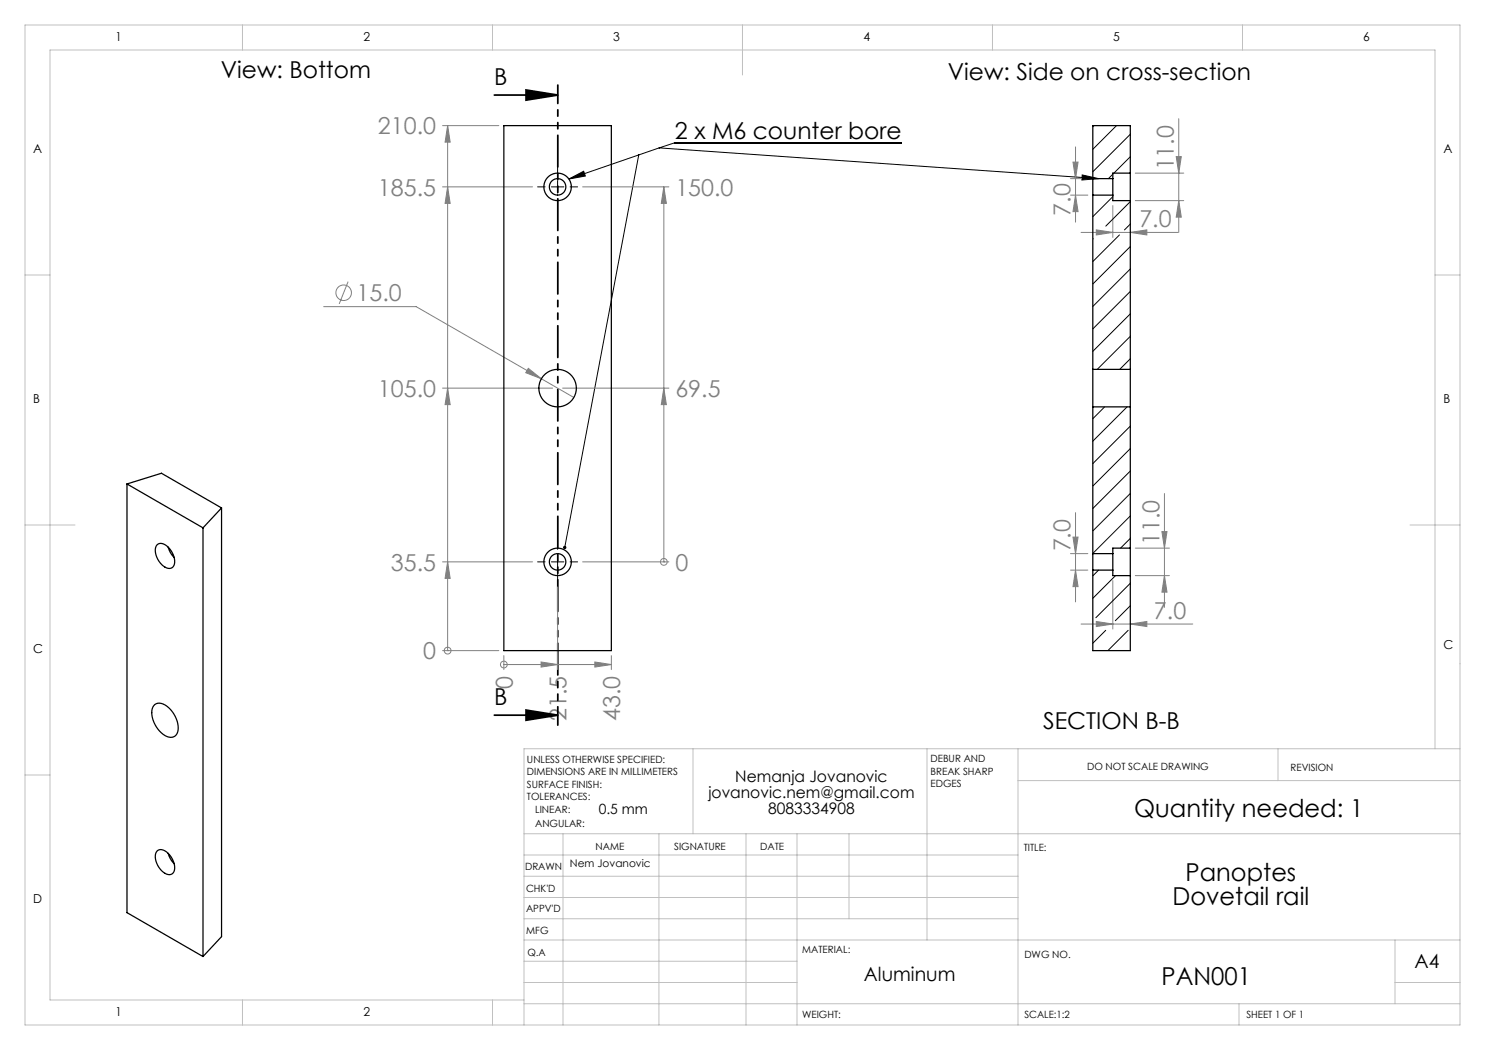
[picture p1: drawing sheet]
<svg xmlns="http://www.w3.org/2000/svg" width="297mm" height="210mm" viewBox="0 0 297 210" stroke-linecap="round" stroke-linejoin="round" font-family="sans-serif">
<g fill="none" stroke="#808080" stroke-width=".2">
<path d="M88.5 37.4h18M88.5 25.1h11.3M89.5 37.4l.5 3.3h-1zM89.5 25.1l.5 3.3h-1zM89.5 25.1v105M116.5 37.4h17.3M132.8 37.4l.5 3.3h-1zM132.8 37.4v75M214.1 39h3.5M214.1 35.7h3.5M214.6 32.4h1l-.5 3.3zM215.1 29.4v15"/>
<path d="M215.1 39l.5 3.3h-1zM227.1 34.6h9.7M235.2 31.3h1.1l-.5 3.3zM235.8 23.7v22.8M69.6 56.3l-1.8 4.5M216.2 46.5h19.4M219.3 46l3.3 .5-3.3 .5zM222.6 41.1v6.4M226.1 46.5l3.3-.5v1zM227.1 40.1h9.7M235.8 40.1l.5 3.3h-1.1zM64.7 61.3h18.5l25.1 14.5"/>
<path d="M88.5 77.6h22M89.5 77.6l.5 3.3h-1zM105.7 73.7l2.6 2.1-3.1-1.3zM108.3 75.8l6.5 3.7M112.5 77.6h21.3M132.8 77.6l.5 3.3h-1zM232.9 98.7v22.8M88.5 112.4h18M89.5 112.4l.5 3.3h-1zM111.5 117.4v16.5M116.5 112.4h17.3M132.8 112.4h.1"/>
<path d="M214.1 114h3.5M214.1 110.7h3.5M214.6 107.4h1l-.5 3.3zM215.1 102.5v17.9M215.1 114l.5 3.3h-1zM222.6 116.1v9.7M227.1 115.1h6.8M227.1 109.6h6.8M232.4 106.3h1l-.5 3.3zM232.9 115.1l.5 3.3h-1zM88.5 130.1h11.3M89.5 130.1h.1"/>
<path d="M100.8 132.9h.1M100.8 131.1v2.8M100.8 132.9h21.5M108.2 132.4l3.3 .5-3.3 .5zM119 132.4l3.3 .5-3.3 .5zM122.3 131.1v2.8M216.2 124.8h22.4M219.3 124.3l3.3 .5-3.3 .5zM226.1 124.8l3.3-.5v1z"/>
<circle cx="68.7" cy="58.5" r="1.56"/>
<circle cx="132.8" cy="112.4" r=".68"/>
<circle cx="89.5" cy="130.1" r=".68"/>
<circle cx="100.8" cy="132.9" r=".68"/>
</g>
<path d="M110.3 37.4h2.5M111.5 36.1v2.5M113.8 35.8l2.9-1.6 .4 1zM127.7 31l-14.8 78.5M131.8 29.6l-18 6.2M131.8 29.6l87.9 6.1M180.3 28.6h-45.3l-3.2 1M216.4 35l3.3 .7-3.3 .3zM110.3 112.4h2.5M111.5 111.1v2.5" fill="none" stroke="#000" stroke-width=".2"/>
<path d="M98.9 19h12.7M105.2 18l6.4 1-6.4 1zM98.9 143h12.7M105.2 142l6.4 1-6.4 1.1z" fill="none" stroke="#000" stroke-width=".35"/>
<path d="M109 37.4h-1.5M111.5 34.9v-1.5M111.5 39.9v1.5M114 37.4h1.5M109 112.4h-1.5M111.5 109.9v-1.5M111.5 114.9v1.5M114 112.4h1.5" fill="none" stroke="#000" stroke-width=".2" stroke-dasharray="15.2 1.3 1.3 1.3"/>
<path d="M111.6 145v-128" fill="none" stroke="#000" stroke-width=".35" stroke-dasharray="6.3 1.3 1.3 1.3 1.3 1.3" stroke-dashoffset="2.7"/>
<g fill="none" stroke="#c0c0c0" stroke-width=".2">
<path d="M5 5h287v200h-287zM48.5 5v5M98.5 5v5M148.5 5v10M198.5 5v5M248.5 5v5M5 55h5M287 55h5M5 105h10M282 105h10M5 155h5M138.6 149.8v17"/>
<path d="M185.4 149.8v38.2M203.6 149.8v55.2M203.6 156.1h88.4M255.6 149.8v6.3M287 149.8v-139.8h-277v190h94.8M292 149.8h-187.2v55.2M104.8 166.8h187.2M104.8 179.5h98.8M104.8 175.3h98.8M104.8 171h98.8M112.6 166.8v38.2M131.8 166.8v38.2"/>
<path d="M149.2 166.8v38.2M159.4 166.8v38.2M169.8 166.8v17M104.8 183.8h98.8M104.8 196.5h54.6M104.8 192.3h54.6M104.8 188h187.2M279 196.5h13M279 188v12.8M48.5 200v5M98.5 200v5M104.8 200.8h187.2"/>
<path d="M247.8 200.8v4.2"/>
</g>
<g fill="#000">
<path d="M216.4 35l3.3 .7-3.3 .3zM112.7 109.2a.34 .34 0 0 0-.1 .4 .34 .34 0 0 0 .3 .2v-.3v.3a.34 .34 0 0 0 .4-.4 .34 .34 0 0 0-.6-.2zM113.8 35.8l2.9-1.6 .4 1z"/>
<path d="M105.2 142l6.4 1-6.4 1.1zM105.2 18l6.4 1-6.4 1z"/>
</g>
<g fill="#808080">
<path d="M105.7 73.7l2.6 2.1-3.1-1.3z"/>
<path d="M89.5 112.4l.5 3.3h-1zM89.5 77.6l.5 3.3h-1zM89.5 37.4l.5 3.3h-1zM89.5 25.1l.5 3.3h-1zM132.8 77.6l.5 3.3h-1zM132.8 37.4l.5 3.3h-1z"/>
<path d="M108.2 132.4l3.3 .5-3.3 .5zM119 132.4l3.3 .5-3.3 .5z"/>
<path d="M226.1 124.8l3.3-.5v1zM219.3 124.3l3.3 .5-3.3 .5zM226.1 46.5l3.3-.5v1zM219.3 46l3.3 .5-3.3 .5z"/>
<path d="M232.9 115.1l.5 3.3h-1zM232.4 106.3h1l-.5 3.3zM215.1 114l.5 3.3h-1zM214.6 107.4h1l-.5 3.3zM235.8 40.1l.5 3.3h-1.1zM235.2 31.3h1.1l-.5 3.3zM215.1 39l.5 3.3h-1zM214.6 32.4h1l-.5 3.3z"/>
</g>
<g fill="none" stroke="#000" stroke-width=".25">
<path d="M100.8 25.1h21.5v105h-21.5zM218.6 35.7v3.3M218.6 35.7h4M218.6 39h4M218.6 39v34.9M222.6 35.7v3.3M222.6 39v1.1h3.5M226.1 34.6v5.5M226.1 34.6v-9.5h-7.5v10.6M226.1 34.6h-3.5v1.1M226.1 40.1v33.8M218.6 73.9v7.5"/>
<path d="M218.6 73.9h7.5M226.1 73.9v7.5M25.4 96.8v85.7l15.2 8.8M25.4 96.8l15.2 8.8M25.4 96.8l6.9-2.1 12 6.9M218.6 81.4h7.5M218.6 81.4v29.3M226.1 81.4v28.2M31.4 109a1.55 1.55 0 0 1 2.2 .4 3.5 3.5 0 0 1 1 4 1.55 1.55 0 0 1-2.2-.5 3.5 3.5 0 0 1-1-3.9zM33.6 109.4l.4 1.1 .8 1M40.6 105.6v85.7M44.3 101.6l-3.7 4"/>
<path d="M44.3 101.6v85.7l-3.7 4M218.6 110.7v3.3M218.6 114v16.1h7.5v-15M218.6 110.7h4M218.6 114h4M222.6 110.7v3.3M222.6 114v1.1h3.5M226.1 109.6v5.5M226.1 109.6h-3.5v1.1M30.8 141.1a1.84 1.84 0 0 1 2.6 .1 5.3 5.3 0 0 1 2 5.5 1.59 1.59 0 0 1-2.4 .4 5.3 5.3 0 0 1-2.4-5.7zM31.4 170.3a1.55 1.55 0 0 1 2.2 .4 3.5 3.5 0 0 1 1 3.9 1.55 1.55 0 0 1-2.2-.4 3.5 3.5 0 0 1-1-3.9zM33.6 170.7l.4 1 .8 1"/>
<circle cx="111.5" cy="37.4" r="2.75"/>
<circle cx="111.5" cy="37.4" r="1.65"/>
<circle cx="111.5" cy="77.6" r="3.7"/>
<circle cx="111.5" cy="112.4" r="2.75"/>
<circle cx="111.5" cy="112.4" r="1.65"/>
</g>
<g fill="none" stroke="#000" stroke-width=".2">
<path d="M218.8 25.1l-.2 .3M222.6 34.8l-.9 .9M222.6 39.3l-4 4M223.3 25.1l-4.7 4.8M226.1 26.9l-7.5 7.5M226.1 31.3l-3.3 3.3M218.6 47.7v.1M223.9 47l-5.3 5.3M225.6 45.3l-.7 .7M226.1 40.3l-4.9 4.9M226.1 44.8l-.4 .4M226.1 49.3l-7.5 7.5"/>
<path d="M226.1 53.8l-7.5 7.5M226.1 58.3l-7.5 7.5M226.1 62.8l-7.5 7.5M226.1 67.3l-6.6 6.6M226.1 71.8l-2.2 2.1M220.9 81.4l-2.3 2.3M225.4 81.4l-6.8 6.8M226.1 85.2l-7.5 7.5M226.1 89.7l-7.5 7.5M226.1 94.2l-7.5 7.5M226.1 98.7l-7.5 7.5M219.7 114l-1.1 1.2"/>
<path d="M223.1 115.1l-4.5 4.6M226.1 103.2l-7.5 7.5M226.1 107.7l-2 1.9M226.1 116.7l-6.9 6.8M221.1 126.1l-2.5 2.5M225.6 126.1l-4 4M226.1 121.1l-3 3"/>
</g>
<g font-size="4.9">
<text x="226.8" y="163.3">Quantity needed: 1</text>
<text x="237.1" y="176.1">Panoptes</text>
<text x="234.5" y="181.1">Dovetail rail</text>
<text x="232.3" y="196.9">PAN001</text>
</g>
<g font-size="4.7">
<text x="44.2" y="15.6">View: Bottom</text>
<text x="98.9" y="17.1">B</text>
<text x="189.6" y="15.9">View: Side on cross-section</text>
<text x="135" y="27.8">2 x M6 counter bore</text>
<text x="98.9" y="141.1">B</text>
<text x="208.6" y="145.9">SECTION B-B</text>
</g>
<g font-size="4.7" fill="#808080">
<text x="75.6" y="26.9">210.0</text>
<text x="234.7" y="34.1" transform="rotate(-90 234.7 34.1)">11.0</text>
<text x="75.6" y="39.1">185.5</text>
<text x="135.1" y="39.1">150.0</text>
<text x="214.1" y="43.1" transform="rotate(-90 214.1 43.1)">7.0</text>
<text x="227.9" y="45.5">7.0</text>
<text x="71.3" y="60.3">15.0</text>
<text x="75.6" y="79.4">105.0</text>
<text x="135.1" y="79.4">69.5</text>
<text x="214.1" y="110.3" transform="rotate(-90 214.1 110.3)">7.0</text>
<text x="231.9" y="109" transform="rotate(-90 231.9 109)">11.0</text>
<text x="78.2" y="114.1">35.5</text>
<text x="135.1" y="114.1">0</text>
<text x="230.8" y="123.8">7.0</text>
<text x="84.6" y="131.9">0</text>
<text x="102.5" y="137.8" transform="rotate(-90 102.5 137.8)">0</text>
<text x="113.3" y="144.3" transform="rotate(-90 113.3 144.3)">21.5</text>
<text x="124" y="144.3" transform="rotate(-90 124 144.3)">43.0</text>
</g>
<g font-size="3.9">
<text x="172.8" y="196.1">Aluminum</text>
<text x="282.9" y="193.6">A4</text>
</g>
<g font-size="3.2">
<text x="141.7" y="159.5">jovanovic.nem@gmail.com</text>
<text x="147.1" y="156.4">Nemanja Jovanovic</text>
<text x="153.6" y="162.7">8083334908</text>
</g>
<text font-size="2.8" x="119.8" y="162.7">0.5 mm</text>
<g font-size="2.5">
<text x="23.1" y="8.2">1</text>
<text x="72.7" y="8.2">2</text>
<text x="122.7" y="8.2">3</text>
<text x="172.7" y="8.2">4</text>
<text x="222.7" y="8.2">5</text>
<text x="272.7" y="8.2">6</text>
<text x="6.7" y="30.7">A</text>
<text x="288.7" y="30.7">A</text>
<text x="6.7" y="80.7">B</text>
<text x="288.7" y="80.7">B</text>
<text x="6.7" y="130.7">C</text>
<text x="288.7" y="129.7">C</text>
<text x="6.7" y="180.7">D</text>
<text x="23.1" y="203.2">1</text>
<text x="72.7" y="203.2">2</text>
</g>
<text font-size="2.1" x="114" y="173.3">Nem Jovanovic</text>
<g font-size="2">
<text x="105.4" y="152.6">UNLESS OTHERWISE SPECIFIED:</text>
<text x="105.4" y="155.1">DIMENSIONS ARE IN MILLIMETERS</text>
<text x="186.1" y="152.5">DEBUR AND</text>
<text x="186.1" y="155">BREAK SHARP</text>
<text x="217.4" y="154">DO NOT SCALE DRAWING</text>
<text x="258.1" y="154.2">REVISION</text>
<text x="105.4" y="157.6">SURFACE FINISH:</text>
<text x="105.4" y="160.1">TOLERANCES:</text>
<text x="186.1" y="157.5">EDGES</text>
<text x="107" y="165.4">ANGULAR:</text>
<text x="107" y="162.7">LINEAR:</text>
<text x="119.1" y="170">NAME</text>
<text x="134.8" y="169.9">SIGNATURE</text>
<text x="152" y="169.9">DATE</text>
<text x="204.8" y="170.2">TITLE:</text>
<text x="105" y="174.1">DRAWN</text>
<text x="105.2" y="178.3">CHK'D</text>
<text x="105.2" y="182.4">APPV'D</text>
<text x="105.3" y="186.8">MFG</text>
<text x="105.5" y="191.1">Q.A</text>
<text x="160.4" y="190.5">MATERIAL:</text>
<text x="204.9" y="191.6">DWG NO.</text>
<text x="160.4" y="203.5">WEIGHT:</text>
<text x="204.9" y="203.6">SCALE:1:2</text>
<text x="249.3" y="203.6">SHEET 1 OF 1</text>
</g>
</svg>
